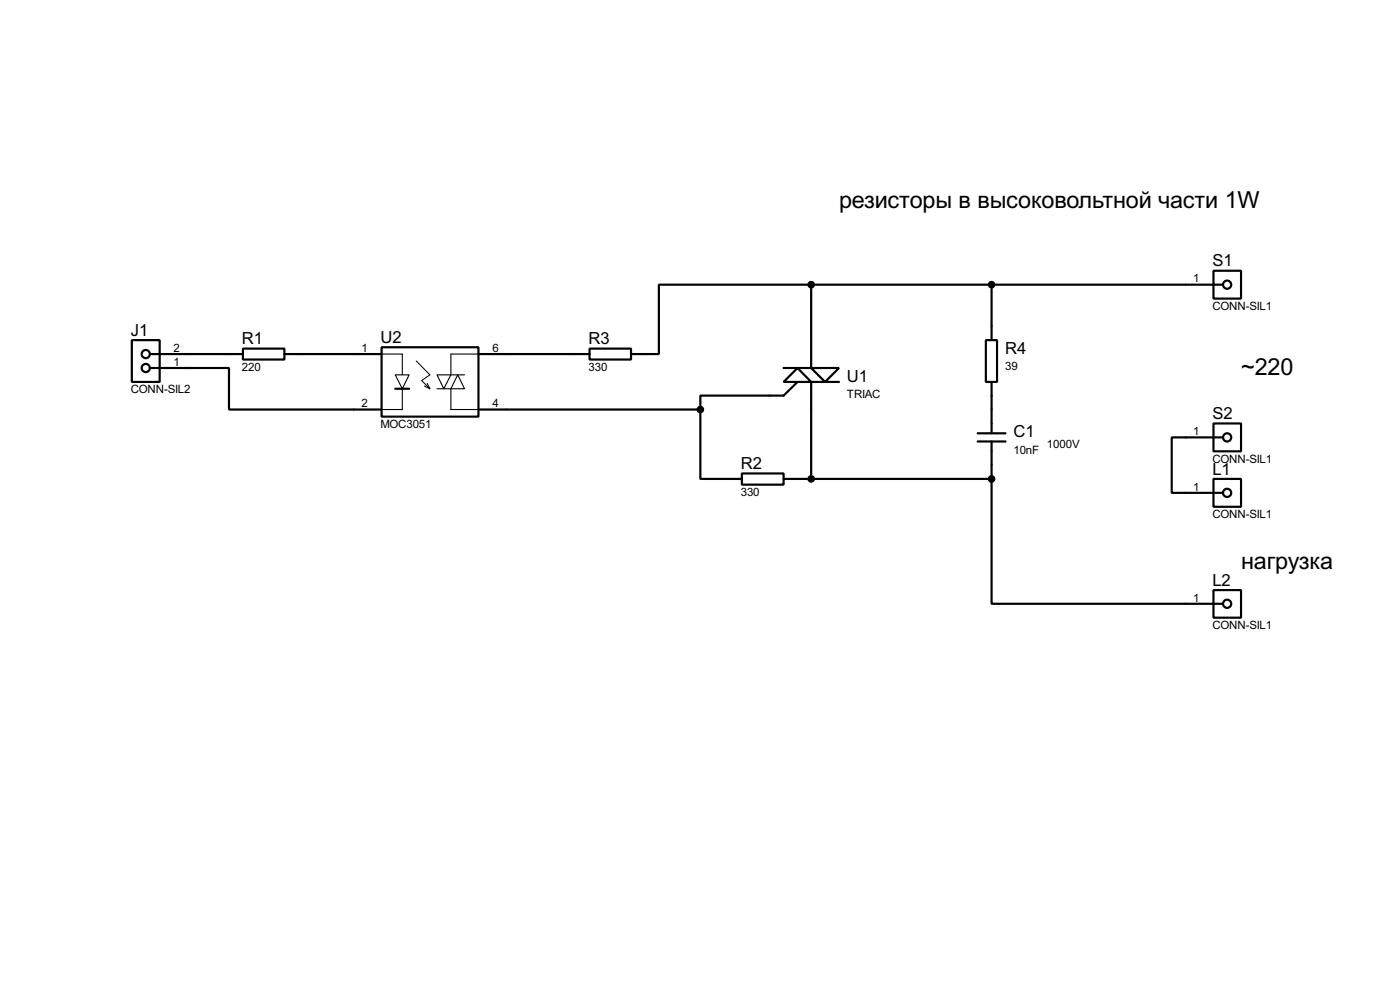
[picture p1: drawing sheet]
<svg xmlns="http://www.w3.org/2000/svg" width="256mm" height="180mm" viewBox="0 0 256 180" stroke-linecap="round" stroke-linejoin="round" font-family="sans-serif">
<g fill="none" stroke="#000" stroke-width=".4">
<path d="M148.6 52.1h-27.9v12.7h-5.1M148.6 52.1v15.3h-5M148.6 52.1h75.5M181.7 52.1v10.2M222.3 49.6h5.1v5.1h-5.1zM24.2 62.3h5.1v7.6h-5.1zM27.5 67.4h14.5v7.6h27.9M27.5 64.8h17M44.5 63.8h7.6v2h-7.6zM52.1 64.8h17.8M69.9 63.6h17.8v12.7h-17.8zM72.4 71.2h2.6"/>
<path d="M87.7 64.8h20.3M87.7 75h40.6M108 63.8h7.6v2h-7.6zM128.3 75v12.7h7.6M143.6 69.9l2.5-2.5 2.5 2.5zM146.1 69.9l-2.5 2.5h-15.3v2.6M148.6 67.4h5.1l-2.5 2.5zM153.7 69.9h-5.1v17.8M179.1 79.3h5.1M180.6 62.3h2.1v7.6h-2.1zM181.7 69.9v9.4M222.3 77.5h5.1v5.1h-5.1z"/>
<path d="M135.9 86.7h7.7v2h-7.7zM143.6 87.7h38.1M179.1 80.8h5.1M181.7 87.7v22.8h42.4M181.7 80.8v6.9M222.3 87.7h5.1v5.1h-5.1zM224.1 80.1h-9.4v10.1h9.4M222.3 108h5.1v5.1h-5.1z"/>
<circle cx="224.8" cy="52.1" r=".75"/>
<circle cx="26.7" cy="64.8" r=".75"/>
<circle cx="26.7" cy="67.4" r=".75"/>
<circle cx="224.8" cy="80.1" r=".75"/>
<circle cx="224.8" cy="90.2" r=".75"/>
<circle cx="224.8" cy="110.5" r=".75"/>
</g>
<path d="M69.9 64.8h3.8v3.8M72.4 68.6h2.6l-1.3 2.6zM73.7 71.2v3.8h-3.8M80.1 68.6h2.5l-1.3 2.6zM80.1 71.2h2.5v3.8h5.1M83.9 68.6l1.2 2.6h-2.5zM87.7 64.8h-5.1v3.8h2.5" fill="none" stroke="#000" stroke-width=".2"/>
<path d="M76.3 66.1l2.5 2.5-1.5 1.1 1.5 1.5M77.8 70.7l1 .5M78.3 70.2l.5 1" fill="none" stroke="#000" stroke-width=".18"/>
<g fill="#000" stroke="#000" stroke-width=".4">
<circle cx="148.6" cy="52.1" r=".5"/>
<circle cx="181.6" cy="52.1" r=".5"/>
<circle cx="128.3" cy="75" r=".5"/>
<circle cx="148.6" cy="87.7" r=".5"/>
<circle cx="181.6" cy="87.7" r=".5"/>
</g>
<g font-size="4.8">
<text x="153.7" y="38.1">резисторы в высоковольтной части 1W</text>
<text x="227.4" y="68.7">~220</text>
<text x="227.4" y="104.2">нагрузка</text>
</g>
<g font-size="3.4">
<text x="222.1" y="48.7">S1</text>
<text x="24" y="61.4">J1</text>
<text x="44.3" y="63">R1</text>
<text x="69.7" y="62.8">U2</text>
<text x="107.8" y="63">R3</text>
<text x="184.1" y="64.8">R4</text>
<text x="155.2" y="69.9">U1</text>
<text x="222.1" y="76.7">S2</text>
<text x="185.7" y="80.1">C1</text>
<text x="135.7" y="85.9">R2</text>
<text x="222.1" y="86.9">L1</text>
<text x="222.1" y="107.2">L2</text>
</g>
<g font-size="2.4">
<text x="218.6" y="51.7">1</text>
<text x="222.1" y="56.8">CONN-SIL1</text>
<text x="31.8" y="64.4">2</text>
<text x="66.2" y="64.4">1</text>
<text x="90.2" y="64.4">6</text>
<text x="24" y="72">CONN-SIL2</text>
<text x="31.8" y="67">1</text>
<text x="44.3" y="67.9">220</text>
<text x="107.8" y="67.9">330</text>
<text x="184.1" y="67.7">39</text>
<text x="66.2" y="74.6">2</text>
<text x="90.2" y="74.6">4</text>
<text x="155.2" y="72.9">TRIAC</text>
<text x="69.7" y="78.3">MOC3051</text>
<text x="185.7" y="83">10nF</text>
<text x="191.8" y="82">1000V</text>
<text x="218.6" y="79.7">1</text>
<text x="218.6" y="89.8">1</text>
<text x="222.1" y="84.7">CONN-SIL1</text>
<text x="135.7" y="90.8">330</text>
<text x="222.1" y="94.9">CONN-SIL1</text>
<text x="218.6" y="110.1">1</text>
<text x="222.1" y="115.2">CONN-SIL1</text>
</g>
</svg>
